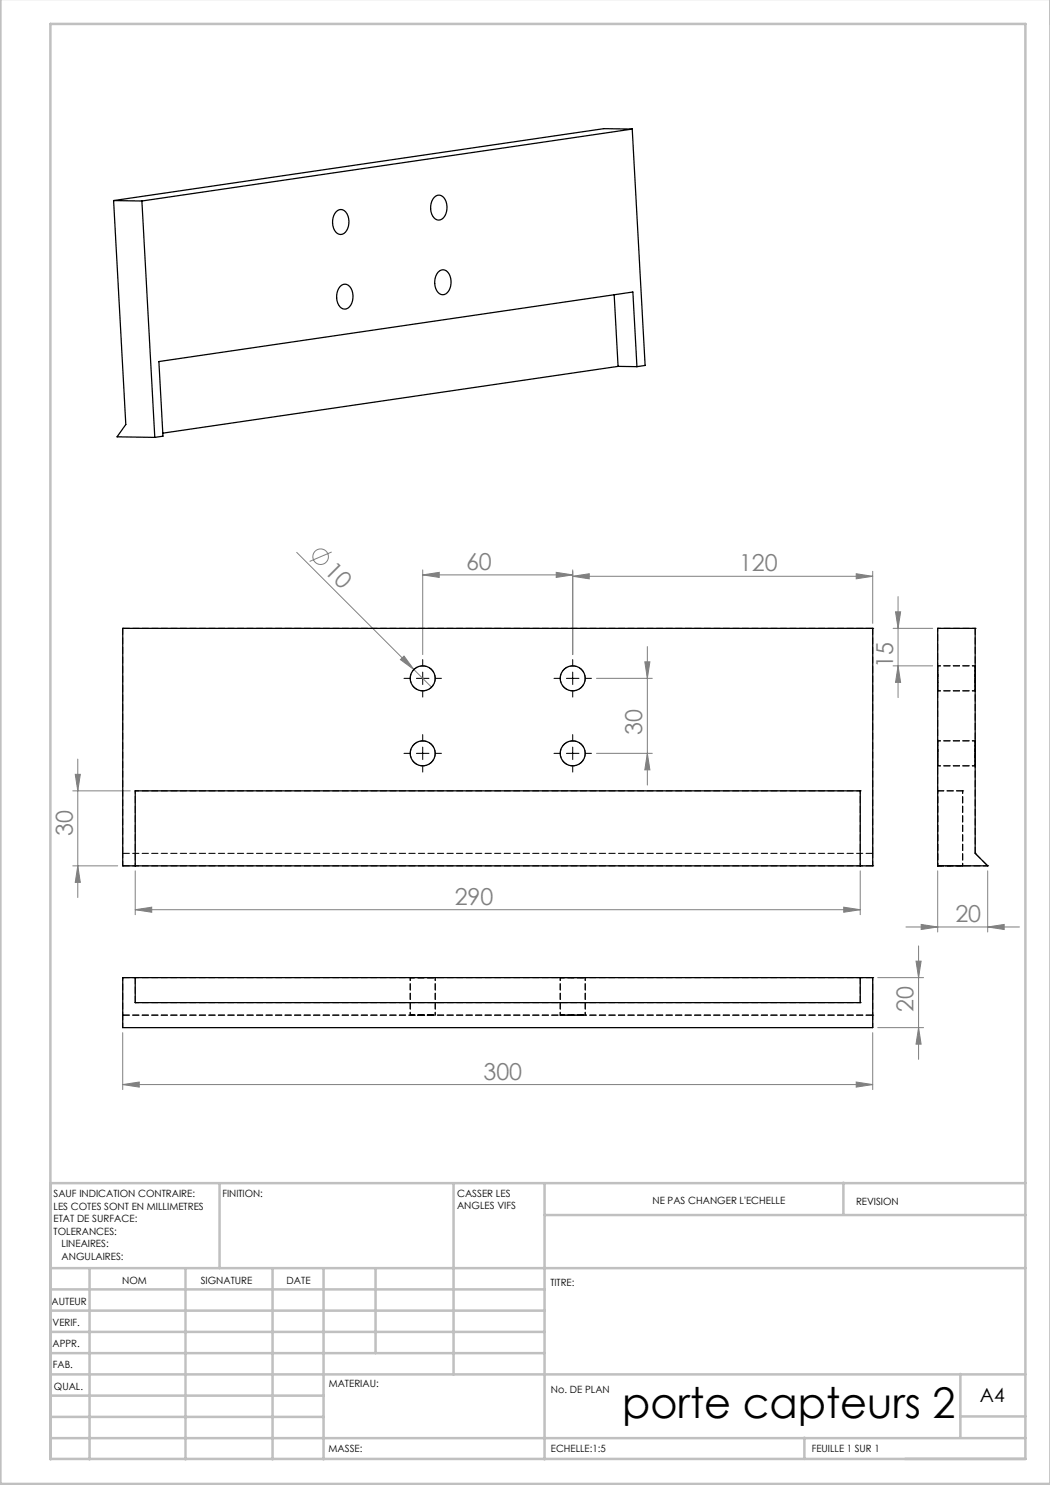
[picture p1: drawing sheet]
<svg xmlns="http://www.w3.org/2000/svg" width="210mm" height="297mm" viewBox="0 0 210 297" stroke-linecap="round" stroke-linejoin="round" font-family="sans-serif">
<g fill="none" stroke="#808080" stroke-width=".2">
<path d="M59.3 110.5l27 26.9M66.3 110.4l-4.4 1.9M84.5 115l3.3-.5v1zM84.5 114v16.9M84.5 115h30M111.2 114.5l3.3 .5-3.3 .5zM114.5 115.3l3.3-.5v1zM114.5 114v16.9M114.5 115.3h60M171.2 114.8l3.3 .5-3.3 .5zM174.5 114.3v10.4M179.6 119.3v20.2"/>
<path d="M80.1 131.9l.7-.7 2 2.7zM119.3 135.7h11.2M129 132.4h1l-.5 3.3zM129.5 129.3v27.7M178.6 125.7h7.9M178.6 133.2h7.9M179.1 122.4h1l-.5 3.3zM179.6 133.2l.5 3.3h-1zM14.6 158.2h11.4M15 154.9h1.1l-.5 3.3zM15.6 151.8v27.7M119.3 150.7h11.2"/>
<path d="M129.5 150.7l.5 3.3h-1zM14.6 173.2h8.9M15.6 173.2l.5 3.3h-1.1zM27 174.2v8.7M172 174.2v8.7M187.5 174.2v12.2M197.5 174.2v12.2M27 181.9l3.3-.5v1.1zM27 181.9h145M168.7 181.4l3.3 .5-3.3 .6zM175.5 195.5h9.2M181.2 185.4h22.7"/>
<path d="M183.2 192.2h1l-.5 3.3zM183.7 189.2v22.7M184.2 184.9l3.3 .5-3.3 .5zM197.5 185.4l3.3-.5v1zM24.5 216.9l3.3-.5v1zM24.5 206.5v11.4M24.5 216.9h150M171.2 216.4l3.3 .5-3.3 .5zM174.5 206.5v11.4M175.5 205.5h9.2M183.7 205.5l.5 3.3h-1z"/>
<circle cx="64.1" cy="111.3" r="1.56"/>
</g>
<g fill="none" stroke="#000" stroke-width=".2" stroke-dasharray="30.5 1.3 1.3 1.3">
<path d="M82 135.7h-1.2M84.5 133.2v-1.3M84.5 138.2v1.2M87 135.7h1.3M112 135.7h-1.2M114.5 133.2v-1.3M114.5 138.2v1.2M117 135.7h1.3M82 150.7h-1.2M84.5 148.2v-1.3M84.5 153.2v1.2M87 150.7h1.3"/>
<path d="M112 150.7h-1.2M114.5 148.2v-1.3M114.5 153.2v1.2M117 150.7h1.3"/>
</g>
<path d="M83.3 135.7h2.5M84.5 134.4v2.5M113.3 135.7h2.5M114.5 134.4v2.5M83.3 150.7h2.5M84.5 149.4v2.5M113.3 150.7h2.5M114.5 149.4v2.5" fill="none" stroke="#000" stroke-width=".2"/>
<g fill="none" stroke="#c0c0c0" stroke-width=".5">
<path d="M.1 -.1v296.9h210M10.1 236.6h195M43.9 236.6v17M90.7 236.6v38.3M108.9 236.6v55.3M168.7 236.5v6.4M10.1 253.6h195M10.1 257.9h98.8M17.9 253.6v38.3M37.1 253.6v38.3M54.5 253.6v38.3M64.7 253.6v38.3"/>
<path d="M75.1 253.6v17M108.9 243h96.2M10.1 270.6h98.8M10.1 266.4h98.8M10.1 262.1h98.8M10.1 279.1h54.6M10.1 274.9h195M192.1 274.8v12.7M10.1 291.8h195v-287h-195v287.1M10.1 287.6h195M10.1 283.4h54.6M160.9 287.5v4.3"/>
<path d="M192.1 283.3h13"/>
</g>
<g fill="#808080">
<path d="M80.1 131.9l.7-.7 2 2.7z"/>
<path d="M111.2 114.5l3.3 .5-3.3 .5zM84.5 115l3.3-.5v1zM168.7 181.4l3.3 .5-3.3 .6zM27 181.9l3.3-.5v1.1zM171.2 216.4l3.3 .5-3.3 .5zM24.5 216.9l3.3-.5v1z"/>
<path d="M114.5 115.3l3.3-.5v1zM171.2 114.8l3.3 .5-3.3 .5zM184.2 184.9l3.3 .5-3.3 .5zM197.5 185.4l3.3-.5v1z"/>
<path d="M15 154.9h1.1l-.5 3.3zM15.6 173.2l.5 3.3h-1.1zM129 132.4h1l-.5 3.3zM129.5 150.7l.5 3.3h-1zM179.1 122.4h1l-.5 3.3zM179.6 133.2l.5 3.3h-1zM183.2 192.2h1l-.5 3.3zM183.7 205.5l.5 3.3h-1z"/>
</g>
<g fill="none" stroke="#000" stroke-width=".25">
<path d="M86.8 39.5a1.37 1.37 0 0 1 1.5-.4 1.37 1.37 0 0 1 .9 1.2 3 3 0 0 1-1.1 3.7 1.88 1.88 0 0 1-2-2.2v-.6a2.96 2.96 0 0 1 .7-1.7zM126.4 25.8l2.6 47.3-1.6 .2M126.4 25.8l-98 14.4M126.4 25.8l-5.6-.1-98.1 14.4M22.7 40.1l5.7 .1M22.7 40.1l2.5 44.8-1.8 2.5 7.6 .1M28.4 40.2l2.6 47.3M67.2 42.4a1.37 1.37 0 0 1 1.5-.4 1.37 1.37 0 0 1 .9 1.2 3 3 0 0 1-1.1 3.6 1.88 1.88 0 0 1-2-2.2v-.5a2.96 2.96 0 0 1 .7-1.7zM68 57.3a1.37 1.37 0 0 1 1.5-.4 1.37 1.37 0 0 1 .9 1.2 3 3 0 0 1-1.1 3.7 1.88 1.88 0 0 1-2-2.2v-.6a2.97 2.97 0 0 1 .7-1.7zM87.6 54.4a1.37 1.37 0 0 1 1.5-.3 1.37 1.37 0 0 1 .9 1.1 3 3 0 0 1-1.1 3.7 1.88 1.88 0 0 1-2-2.2v-.5a2.97 2.97 0 0 1 .7-1.8zM122.8 59l.8 14.3M123.6 73.3l-91 13.3"/>
<path d="M123.6 73.3h3.8M127.4 73.3l-.8-14.9-94.8 13.9 .8 14.9-1.6 .3M24.5 125.7h150v47.5h-150zM187.5 125.7h7.5v45l2.5 2.5h-10zM27 173.2v-15h145v15M24.5 195.5h150v10h-150zM27 195.5v5h145v-5"/>
<circle cx="84.5" cy="135.7" r="2.5"/>
<circle cx="114.5" cy="135.7" r="2.5"/>
<circle cx="84.5" cy="150.7" r="2.5"/>
<circle cx="114.5" cy="150.7" r="2.5"/>
</g>
<g fill="none" stroke="#000" stroke-width=".2" stroke-dasharray="1.3 .6">
<path d="M24.5 125.7h.1M24.5 125.7v45M174.5 125.7h.1M187.5 125.7h.1M195 125.7h.1M195 125.7v45M27 158.2h.1M172 158.2h.1M187.5 158.2h.1M187.5 158.2h5M192.5 158.2h.1M192.5 158.2h-5"/>
<path d="M24.5 173.2h.1M27 173.2h.1M172 173.2h.1M174.5 170.7v-45M174.5 173.2h.1M187.5 173.2h.1M187.5 173.2h5M192.5 173.2h.1M192.5 173.2h-5M195 170.7h.1M197.5 173.2h.1M24.5 195.5h.1"/>
<path d="M27 195.5h.1M27 195.5v5M172 195.5h.1M174.5 195.5h.1M24.5 203h.1M27 200.5h.1M172 200.5h.1M172 200.5v-5M174.5 203h.1"/>
</g>
<path d="M27 158.2v15M172 158.2v15M187.5 158.2v15M192.5 158.2v15M187.5 173.2v-15" fill="none" stroke="#000" stroke-width=".2" stroke-dasharray="1.3 .6" stroke-dashoffset=".8"/>
<path d="M27 158.2h145M27 200.5h145" fill="none" stroke="#000" stroke-width=".2" stroke-dasharray="1.3 .6" stroke-dashoffset=".5"/>
<path d="M24.5 173.2v-2.5M174.5 170.7v2.5M24.5 205.5v-2.5M174.5 203v2.5" fill="none" stroke="#000" stroke-width=".2" stroke-dasharray="1.3 .6" stroke-dashoffset=".3"/>
<path d="M174.5 125.7h-150M174.5 173.2h-150M174.5 170.7h-150M174.5 195.5h-150M174.5 203h-150" fill="none" stroke="#000" stroke-width=".2" stroke-dasharray="1.3 .6" stroke-dashoffset="-.1"/>
<g fill="none" stroke="#000" stroke-width=".2" stroke-dasharray="1.3 .6" stroke-dashoffset=".4">
<path d="M82 135.7a2.5 2.5 0 0 1 3.6-2.3 2.5 2.5 0 0 1 .5 4.2 2.5 2.5 0 0 1-4-1.4l-.1-.5M112 135.7a2.5 2.5 0 0 1 3.6-2.3 2.5 2.5 0 0 1 .5 4.2 2.5 2.5 0 0 1-4-1.4l-.1-.5M187.5 135.7v-2.5v5v-2.5M195 135.7v-2.5v5v-2.5M82 150.7a2.5 2.5 0 0 1 3.6-2.3 2.5 2.5 0 0 1 .5 4.2 2.5 2.5 0 0 1-4-1.4l-.1-.5M112 150.7a2.5 2.5 0 0 1 3.6-2.3 2.5 2.5 0 0 1 .5 4.2 2.5 2.5 0 0 1-4-1.4l-.1-.5M187.5 150.7v-2.5v5v-2.5M195 150.7v-2.5v5v-2.5M187.5 173.2h10M82 195.5h5h-5M112 195.5h5h-5M82 203h5h-5"/>
<path d="M112 203h5h-5"/>
</g>
<path d="M187.5 125.7v47.5M187.5 125.7h7.5M187.5 138.2h7.5M195 133.2h-7.5M187.5 153.2h7.5M195 148.2h-7.5M24.5 195.5v7.5M82 195.5v7.5M112 195.5v7.5M174.5 195.5v7.5M87 203v-7.5M117 203v-7.5" fill="none" stroke="#000" stroke-width=".2" stroke-dasharray="1.3 .6" stroke-dashoffset=".7"/>
<path d="M197.5 173.2l-2.5-2.5" fill="none" stroke="#000" stroke-width=".2" stroke-dasharray="1.3 .6" stroke-dashoffset="-.2"/>
<text font-size="8.5" x="124.4" y="283.5">porte capteurs 2</text>
<g font-size="4.7" fill="#808080">
<text x="93.2" y="114">60</text>
<text x="64.7" y="114.4" transform="rotate(45 64.7 114.4)">10</text>
<text x="147.8" y="114.2">120</text>
<text x="178.6" y="133.5" transform="rotate(-90 178.6 133.5)">15</text>
<text x="128.5" y="147" transform="rotate(-90 128.5 147)">30</text>
<text x="14.5" y="167.2" transform="rotate(-90 14.5 167.2)">30</text>
<text x="90.9" y="180.9">290</text>
<text x="191.1" y="184.4">20</text>
<text x="182.7" y="202.5" transform="rotate(-90 182.7 202.5)">20</text>
<text x="96.7" y="215.9">300</text>
</g>
<text font-size="3.9" x="196" y="280.4">A4</text>
<g font-size="2">
<text x="10.7" y="239.5">SAUF INDICATION CONTRAIRE:</text>
<text x="44.5" y="239.5">FINITION:</text>
<text x="91.4" y="239.4">CASSER LES</text>
<text x="10.7" y="242">LES COTES SONT EN MILLIMETRES</text>
<text x="10.7" y="244.5">ETAT DE SURFACE:</text>
<text x="91.4" y="241.9">ANGLES VIFS</text>
<text x="130.5" y="240.8">NE PAS CHANGER L'ECHELLE</text>
<text x="171.2" y="241">REVISION</text>
<text x="10.7" y="247">TOLERANCES:</text>
<text x="12.3" y="249.5">LINEAIRES:</text>
<text x="12.3" y="252">ANGULAIRES:</text>
<text x="24.4" y="256.9">NOM</text>
<text x="40.1" y="256.8">SIGNATURE</text>
<text x="57.3" y="256.8">DATE</text>
<text x="110.1" y="257.1">TITRE:</text>
<text x="10.3" y="260.9">AUTEUR</text>
<text x="10.5" y="269.3">APPR.</text>
<text x="10.5" y="265.2">VERIF.</text>
<text x="10.6" y="273.6">FAB.</text>
<text x="10.8" y="278">QUAL.</text>
<text x="65.8" y="277.4">MATERIAU:</text>
<text x="110.2" y="278.5">No. DE PLAN</text>
<text x="65.7" y="290.4">MASSE:</text>
<text x="110.2" y="290.5">ECHELLE:1:5</text>
<text x="162.4" y="290.4">FEUILLE 1 SUR 1</text>
</g>
</svg>
